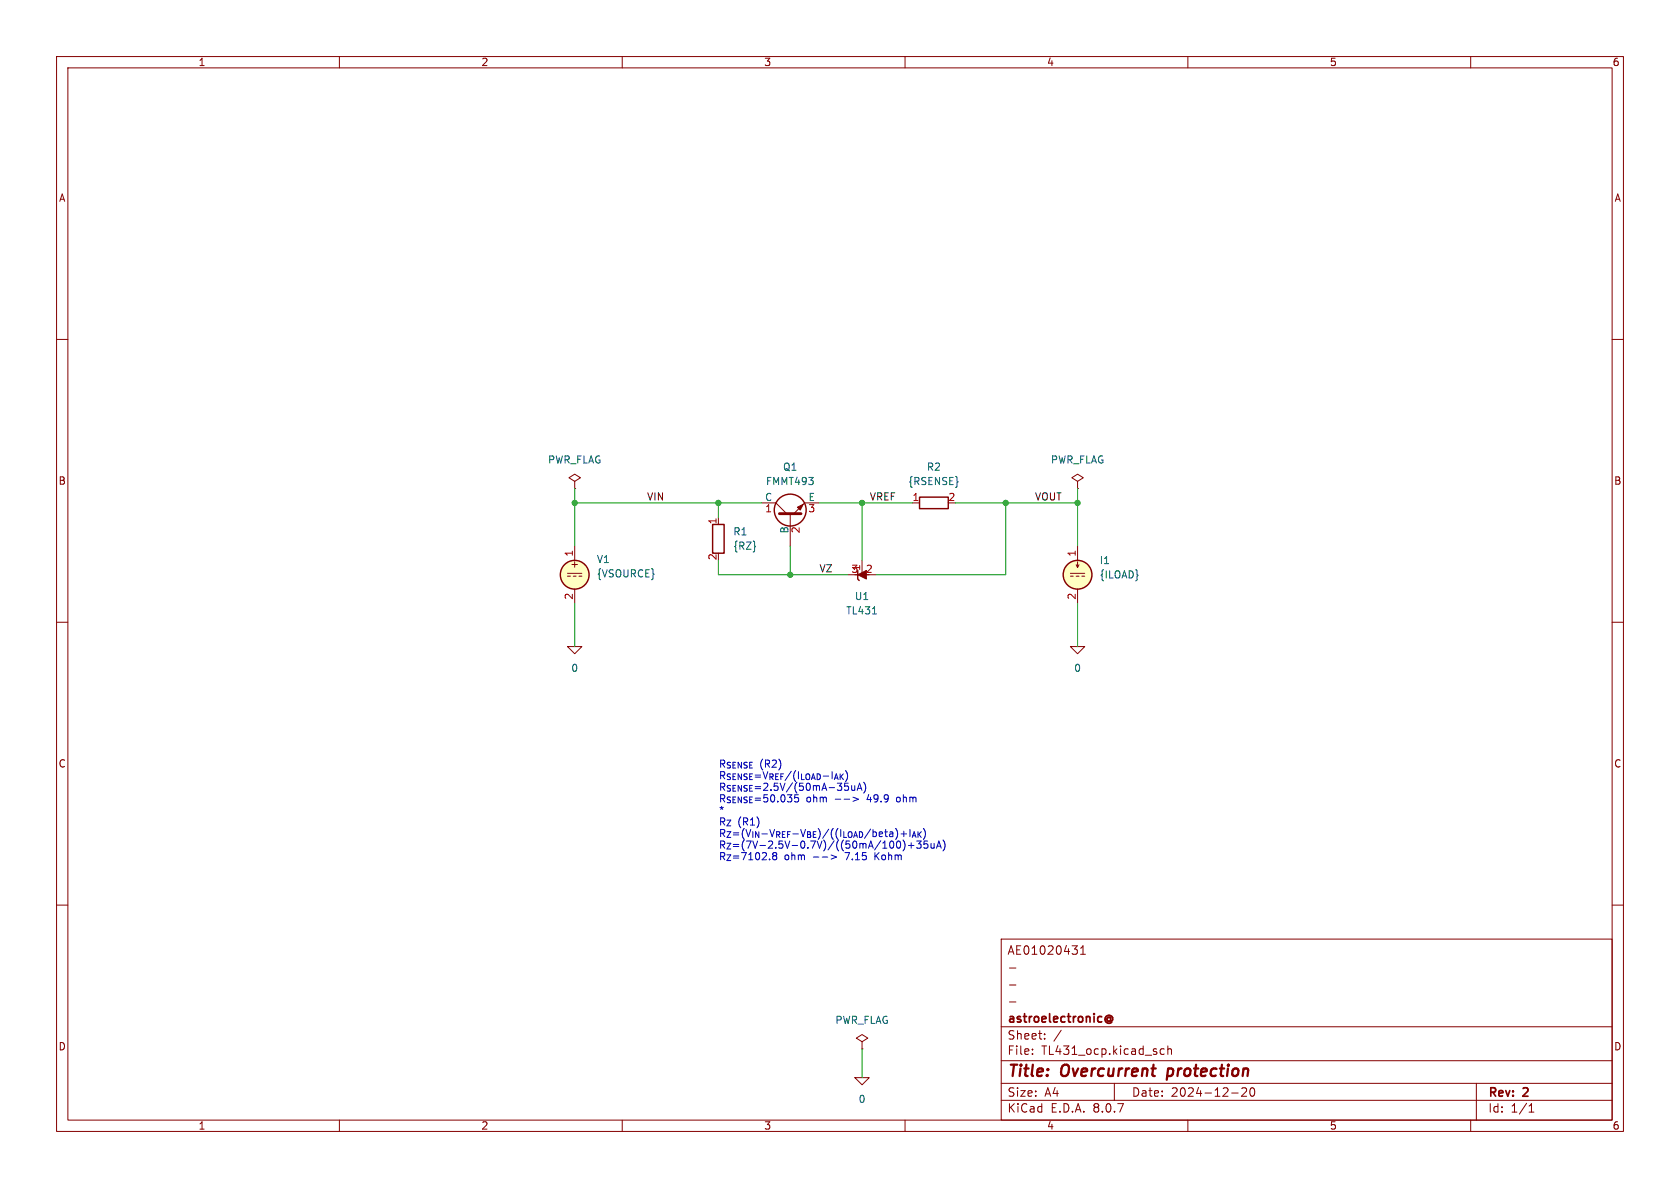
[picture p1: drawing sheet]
(kicad_sch
 (version 20231120)
 (generator "eeschema")
 (generator_version "8.0")
 (paper "A4")
 (title_block
  (title "Overcurrent protection")
  (date "2024-12-20")
  (rev "2")
  (company "astroelectronic@")
  (comment 1 "-")
  (comment 2 "-")
  (comment 3 "-")
  (comment 4 "AE01020431"))
 (lib_symbols
  (symbol "Device:Q_NPN_CBE"
   (pin_names
    (offset 0)) (exclude_from_sim no) (in_bom yes) (on_board yes)
   (property "Reference" "Q" (at 5.08 1.27 0) (effects (font (size 1.27 1.27)) (justify left)))
   (property "Value" "Q_NPN_CBE" (at 5.08 -1.27 0) (effects (font (size 1.27 1.27)) (justify left)))
   (property "Footprint" "" (at 5.08 2.54 0) (effects (font (size 1.27 1.27)) (hide yes)))
   (property "Datasheet" "~" (at 0 0 0) (effects (font (size 1.27 1.27)) (hide yes)))
   (property "Description" "NPN transistor, collector/base/emitter" (at 0 0 0) (effects (font (size 1.27 1.27)) (hide yes)))
   (symbol "Q_NPN_CBE_0_1"
    (polyline (pts (xy 0.635 0.635) (xy 2.54 2.54)) (stroke (width 0) (type default)) (fill (type none)))
    (polyline (pts (xy 0.635 -0.635) (xy 2.54 -2.54) (xy 2.54 -2.54)) (stroke (width 0) (type default)) (fill (type none)))
    (polyline (pts (xy 0.635 1.905) (xy 0.635 -1.905) (xy 0.635 -1.905)) (stroke (width 0.508) (type default)) (fill (type none)))
    (polyline (pts (xy 1.27 -1.778) (xy 1.778 -1.27) (xy 2.286 -2.286) (xy 1.27 -1.778) (xy 1.27 -1.778)) (stroke (width 0) (type default)) (fill (type outline)))
    (circle (center 1.27 0) (radius 2.8194) (stroke (width 0.254) (type default)) (fill (type none))))
   (symbol "Q_NPN_CBE_1_1"
    (pin passive line (at 2.54 5.08 270) (length 2.54) (name "C" (effects (font (size 1.27 1.27)))) (number "1" (effects (font (size 1.27 1.27)))))
    (pin input line (at -5.08 0 0) (length 5.715) (name "B" (effects (font (size 1.27 1.27)))) (number "2" (effects (font (size 1.27 1.27)))))
    (pin passive line (at 2.54 -5.08 90) (length 2.54) (name "E" (effects (font (size 1.27 1.27)))) (number "3" (effects (font (size 1.27 1.27)))))))
  (symbol "Device:R"
   (pin_names
    (offset 0) hide) (exclude_from_sim no) (in_bom yes) (on_board yes)
   (property "Reference" "R" (at 2.032 0 90) (effects (font (size 1.27 1.27))))
   (property "Value" "R" (at 0 0 90) (effects (font (size 1.27 1.27))))
   (property "Footprint" "" (at -1.778 0 90) (effects (font (size 1.27 1.27)) (hide yes)))
   (property "Datasheet" "~" (at 0 0 0) (effects (font (size 1.27 1.27)) (hide yes)))
   (property "Description" "Resistor" (at 0 0 0) (effects (font (size 1.27 1.27)) (hide yes)))
   (symbol "R_0_1"
    (rectangle (start -1.016 -2.54) (end 1.016 2.54) (stroke (width 0.254) (type default)) (fill (type none))))
   (symbol "R_1_1"
    (pin passive line (at 0 3.81 270) (length 1.27) (name "~" (effects (font (size 1.27 1.27)))) (number "1" (effects (font (size 1.27 1.27)))))
    (pin passive line (at 0 -3.81 90) (length 1.27) (name "~" (effects (font (size 1.27 1.27)))) (number "2" (effects (font (size 1.27 1.27)))))))
  (symbol "Reference_Voltage:TL431LP"
   (pin_names hide) (exclude_from_sim no) (in_bom yes) (on_board yes)
   (property "Reference" "U" (at -2.54 2.54 0) (effects (font (size 1.27 1.27))))
   (property "Value" "TL431LP" (at 0 -2.54 0) (effects (font (size 1.27 1.27))))
   (property "Footprint" "Package_TO_SOT_THT:TO-92_Inline" (at 0 -3.81 0) (effects (font (size 1.27 1.27)
    (italic yes)) (hide yes)))
   (property "Datasheet" "http://www.ti.com/lit/ds/symlink/tl431.pdf" (at 0 0 0) (effects (font (size 1.27 1.27)
    (italic yes)) (hide yes)))
   (property "Description" "Shunt Regulator, TO-92" (at 0 0 0) (effects (font (size 1.27 1.27)) (hide yes)))
   (symbol "TL431LP_0_1"
    (polyline (pts (xy -1.27 0) (xy 0 0) (xy 1.27 0)) (stroke (width 0) (type default)) (fill (type none)))
    (polyline (pts (xy -0.762 0.762) (xy 0.762 0) (xy -0.762 -0.762)) (stroke (width 0) (type default)) (fill (type outline)))
    (polyline (pts (xy 0.508 -1.016) (xy 0.762 -0.762) (xy 0.762 0.762) (xy 0.762 0.762)) (stroke (width 0.254) (type default)) (fill (type none))))
   (symbol "TL431LP_1_1"
    (pin passive line (at 0 2.54 270) (length 2.54) (name "REF" (effects (font (size 1.27 1.27)))) (number "1" (effects (font (size 1.27 1.27)))))
    (pin passive line (at -2.54 0 0) (length 2.54) (name "A" (effects (font (size 1.27 1.27)))) (number "2" (effects (font (size 1.27 1.27)))))
    (pin passive line (at 2.54 0 180) (length 2.54) (name "K" (effects (font (size 1.27 1.27)))) (number "3" (effects (font (size 1.27 1.27)))))))
  (symbol "Simulation_SPICE:IDC"
   (pin_names
    (offset 0.0254) hide) (exclude_from_sim no) (in_bom yes) (on_board yes)
   (property "Reference" "I" (at 2.54 2.54 0) (effects (font (size 1.27 1.27)) (justify left)))
   (property "Value" "IDC" (at 2.54 0 0) (effects (font (size 1.27 1.27)) (justify left)))
   (property "Footprint" "" (at 0 0 0) (effects (font (size 1.27 1.27)) (hide yes)))
   (property "Datasheet" "~" (at 0 0 0) (effects (font (size 1.27 1.27)) (hide yes)))
   (property "Description" "Current source, DC" (at 0 0 0) (effects (font (size 1.27 1.27)) (hide yes)))
   (property "Spice_Netlist_Enabled" "Y" (at 0 0 0) (effects (font (size 1.27 1.27)) (justify left) (hide yes)))
   (property "Spice_Primitive" "I" (at 0 0 0) (effects (font (size 1.27 1.27)) (justify left) (hide yes)))
   (property "Spice_Model" "dc(1)" (at 2.54 -2.54 0) (effects (font (size 1.27 1.27)) (justify left)))
   (symbol "IDC_0_0"
    (polyline (pts (xy -1.27 0.254) (xy 1.27 0.254)) (stroke (width 0) (type default)) (fill (type none)))
    (polyline (pts (xy -0.762 -0.254) (xy -1.27 -0.254)) (stroke (width 0) (type default)) (fill (type none)))
    (polyline (pts (xy 0.254 -0.254) (xy -0.254 -0.254)) (stroke (width 0) (type default)) (fill (type none)))
    (polyline (pts (xy 1.27 -0.254) (xy 0.762 -0.254)) (stroke (width 0) (type default)) (fill (type none))))
   (symbol "IDC_0_1"
    (polyline (pts (xy 0 1.27) (xy 0 2.286)) (stroke (width 0) (type default)) (fill (type none)))
    (polyline (pts (xy -0.254 1.778) (xy 0 1.27) (xy 0.254 1.778)) (stroke (width 0) (type default)) (fill (type none)))
    (circle (center 0 0) (radius 2.54) (stroke (width 0.254) (type default)) (fill (type background))))
   (symbol "IDC_1_1"
    (pin passive line (at 0 5.08 270) (length 2.54) (name "~" (effects (font (size 1.27 1.27)))) (number "1" (effects (font (size 1.27 1.27)))))
    (pin passive line (at 0 -5.08 90) (length 2.54) (name "~" (effects (font (size 1.27 1.27)))) (number "2" (effects (font (size 1.27 1.27)))))))
  (symbol "Simulation_SPICE:VDC"
   (pin_names
    (offset 0.0254) hide) (exclude_from_sim no) (in_bom yes) (on_board yes)
   (property "Reference" "V" (at 2.54 2.54 0) (effects (font (size 1.27 1.27)) (justify left)))
   (property "Value" "VDC" (at 2.54 0 0) (effects (font (size 1.27 1.27)) (justify left)))
   (property "Footprint" "" (at 0 0 0) (effects (font (size 1.27 1.27)) (hide yes)))
   (property "Datasheet" "~" (at 0 0 0) (effects (font (size 1.27 1.27)) (hide yes)))
   (property "Description" "Voltage source, DC" (at 0 0 0) (effects (font (size 1.27 1.27)) (hide yes)))
   (property "Spice_Netlist_Enabled" "Y" (at 0 0 0) (effects (font (size 1.27 1.27)) (justify left) (hide yes)))
   (property "Spice_Primitive" "V" (at 0 0 0) (effects (font (size 1.27 1.27)) (justify left) (hide yes)))
   (property "Spice_Model" "dc(1)" (at 2.54 -2.54 0) (effects (font (size 1.27 1.27)) (justify left)))
   (symbol "VDC_0_0"
    (polyline (pts (xy -1.27 0.254) (xy 1.27 0.254)) (stroke (width 0) (type default)) (fill (type none)))
    (polyline (pts (xy -0.762 -0.254) (xy -1.27 -0.254)) (stroke (width 0) (type default)) (fill (type none)))
    (polyline (pts (xy 0.254 -0.254) (xy -0.254 -0.254)) (stroke (width 0) (type default)) (fill (type none)))
    (polyline (pts (xy 1.27 -0.254) (xy 0.762 -0.254)) (stroke (width 0) (type default)) (fill (type none)))
    (text "+" (at 0 1.905 0) (effects (font (size 1.27 1.27)))))
   (symbol "VDC_0_1"
    (circle (center 0 0) (radius 2.54) (stroke (width 0.254) (type default)) (fill (type background))))
   (symbol "VDC_1_1"
    (pin passive line (at 0 5.08 270) (length 2.54) (name "~" (effects (font (size 1.27 1.27)))) (number "1" (effects (font (size 1.27 1.27)))))
    (pin passive line (at 0 -5.08 90) (length 2.54) (name "~" (effects (font (size 1.27 1.27)))) (number "2" (effects (font (size 1.27 1.27)))))))
  (symbol "power:PWR_FLAG"
   (power)
   (pin_numbers hide)
   (pin_names
    (offset 0) hide) (exclude_from_sim no) (in_bom yes) (on_board yes)
   (property "Reference" "#FLG" (at 0 1.905 0) (effects (font (size 1.27 1.27)) (hide yes)))
   (property "Value" "PWR_FLAG" (at 0 3.81 0) (effects (font (size 1.27 1.27))))
   (property "Footprint" "" (at 0 0 0) (effects (font (size 1.27 1.27)) (hide yes)))
   (property "Datasheet" "~" (at 0 0 0) (effects (font (size 1.27 1.27)) (hide yes)))
   (property "Description" "Special symbol for telling ERC where power comes from" (at 0 0 0) (effects (font (size 1.27 1.27)) (hide yes)))
   (symbol "PWR_FLAG_0_0"
    (pin power_out line (at 0 0 90) (length 0) (name "pwr" (effects (font (size 1.27 1.27)))) (number "1" (effects (font (size 1.27 1.27))))))
   (symbol "PWR_FLAG_0_1"
    (polyline (pts (xy 0 0) (xy 0 1.27) (xy -1.016 1.905) (xy 0 2.54) (xy 1.016 1.905) (xy 0 1.27)) (stroke (width 0) (type default)) (fill (type none)))))
  (symbol "pspice:0"
   (power)
   (pin_names
    (offset 0)) (exclude_from_sim no) (in_bom yes) (on_board yes)
   (property "Reference" "#GND" (at 0 -2.54 0) (effects (font (size 1.27 1.27)) (hide yes)))
   (property "Value" "0" (at 0 -1.778 0) (effects (font (size 1.27 1.27))))
   (property "Footprint" "" (at 0 0 0) (effects (font (size 1.27 1.27)) (hide yes)))
   (property "Datasheet" "~" (at 0 0 0) (effects (font (size 1.27 1.27)) (hide yes)))
   (property "Description" "0V reference potential for simulation" (at 0 0 0) (effects (font (size 1.27 1.27)) (hide yes)))
   (symbol "0_0_1"
    (polyline (pts (xy -1.27 0) (xy 0 -1.27) (xy 1.27 0) (xy -1.27 0)) (stroke (width 0) (type default)) (fill (type none))))
   (symbol "0_1_1"
    (pin power_in line (at 0 0 0) (length 0) hide (name "0" (effects (font (size 1.016 1.016)))) (number "1" (effects (font (size 1.016 1.016))))))))
 (junction
  (at 139.7 101.6)
  (diameter 0)
  (color 0 0 0 0))
 (junction
  (at 190.5 88.9)
  (diameter 0)
  (color 0 0 0 0))
 (junction
  (at 101.6 88.9)
  (diameter 0)
  (color 0 0 0 0))
 (junction
  (at 127 88.9)
  (diameter 0)
  (color 0 0 0 0))
 (junction
  (at 177.8 88.9)
  (diameter 0)
  (color 0 0 0 0))
 (junction
  (at 152.4 88.9)
  (diameter 0)
  (color 0 0 0 0))
 (wire
  (pts (xy 152.4 88.9) (xy 144.78 88.9))
  (stroke (width 0) (type default)))
 (wire
  (pts (xy 127 88.9) (xy 127 91.44))
  (stroke (width 0) (type default)))
 (wire
  (pts (xy 101.6 106.68) (xy 101.6 114.3))
  (stroke (width 0) (type default)))
 (wire
  (pts (xy 152.4 185.42) (xy 152.4 190.5))
  (stroke (width 0) (type default)))
 (wire
  (pts (xy 154.94 101.6) (xy 177.8 101.6))
  (stroke (width 0) (type default)))
 (wire
  (pts (xy 139.7 101.6) (xy 149.86 101.6))
  (stroke (width 0) (type default)))
 (wire
  (pts (xy 177.8 88.9) (xy 168.91 88.9))
  (stroke (width 0) (type default)))
 (wire
  (pts (xy 139.7 96.52) (xy 139.7 101.6))
  (stroke (width 0) (type default)))
 (wire
  (pts (xy 177.8 101.6) (xy 177.8 88.9))
  (stroke (width 0) (type default)))
 (wire
  (pts (xy 101.6 86.36) (xy 101.6 88.9))
  (stroke (width 0) (type default)))
 (wire
  (pts (xy 190.5 106.68) (xy 190.5 114.3))
  (stroke (width 0) (type default)))
 (wire
  (pts (xy 127 101.6) (xy 127 99.06))
  (stroke (width 0) (type default)))
 (wire
  (pts (xy 190.5 96.52) (xy 190.5 88.9))
  (stroke (width 0) (type default)))
 (wire
  (pts (xy 139.7 101.6) (xy 127 101.6))
  (stroke (width 0) (type default)))
 (wire
  (pts (xy 152.4 99.06) (xy 152.4 88.9))
  (stroke (width 0) (type default)))
 (wire
  (pts (xy 190.5 88.9) (xy 177.8 88.9))
  (stroke (width 0) (type default)))
 (wire
  (pts (xy 101.6 88.9) (xy 127 88.9))
  (stroke (width 0) (type default)))
 (wire
  (pts (xy 127 88.9) (xy 134.62 88.9))
  (stroke (width 0) (type default)))
 (wire
  (pts (xy 101.6 96.52) (xy 101.6 88.9))
  (stroke (width 0) (type default)))
 (wire
  (pts (xy 190.5 86.36) (xy 190.5 88.9))
  (stroke (width 0) (type default)))
 (wire
  (pts (xy 152.4 88.9) (xy 161.29 88.9))
  (stroke (width 0) (type default)))
 (text "R_{SENSE} (R2)\nR_{SENSE}=V_{REF}/(I_{LOAD}-I_{AK})\nR_{SENSE}=2.5V/(50mA-35uA)\nR_{SENSE}=50.035 ohm --> 49.9 ohm\n*\nR_{Z} (R1)\nR_{Z}=(V_{IN}-V_{REF}-V_{BE})/((I_{LOAD}/beta)+I_{AK})\nR_{Z}=(7V-2.5V-0.7V)/((50mA/100)+35uA)\nR_{Z}=7102.8 ohm --> 7.15 Kohm"
  (exclude_from_sim no)
  (at 127 152.4 0)
  (effects (font (size 1.27 1.27)) (justify left bottom)))
 (label "VIN"
  (at 114.3 88.9 0)
  (fields_autoplaced yes)
  (effects (font (size 1.27 1.27)) (justify left bottom)))
 (label "VOUT"
  (at 182.88 88.9 0)
  (fields_autoplaced yes)
  (effects (font (size 1.27 1.27)) (justify left bottom)))
 (label "VZ"
  (at 144.78 101.6 0)
  (fields_autoplaced yes)
  (effects (font (size 1.27 1.27)) (justify left bottom)))
 (label "VREF"
  (at 153.67 88.9 0)
  (fields_autoplaced yes)
  (effects (font (size 1.27 1.27)) (justify left bottom)))
 (symbol
  (lib_id "pspice:0")
  (at 101.6 114.3 0)
  (unit 1)
  (exclude_from_sim no)
  (in_bom yes)
  (on_board yes)
  (dnp no)
  (fields_autoplaced yes)
  (property "Reference" "#GND01" (at 101.6 116.84 0) (effects (font (size 1.27 1.27)) (hide yes)))
  (property "Value" "0" (at 101.6 118.11 0) (effects (font (size 1.27 1.27))))
  (property "Footprint" "" (at 101.6 114.3 0) (effects (font (size 1.27 1.27)) (hide yes)))
  (property "Datasheet" "~" (at 101.6 114.3 0) (effects (font (size 1.27 1.27)) (hide yes)))
  (property "Description" "" (at 101.6 114.3 0) (effects (font (size 1.27 1.27)) (hide yes)))
  (pin "1"))
 (symbol
  (lib_id "Device:R")
  (at 127 95.25 0)
  (unit 1)
  (exclude_from_sim no)
  (in_bom yes)
  (on_board yes)
  (dnp no)
  (fields_autoplaced yes)
  (property "Reference" "R1" (at 129.54 93.9799 0) (effects (font (size 1.27 1.27)) (justify left)))
  (property "Value" "{RZ}" (at 129.54 96.5199 0) (effects (font (size 1.27 1.27)) (justify left)))
  (property "Footprint" "" (at 125.222 95.25 90) (effects (font (size 1.27 1.27)) (hide yes)))
  (property "Datasheet" "~" (at 127 95.25 0) (effects (font (size 1.27 1.27)) (hide yes)))
  (property "Description" "" (at 127 95.25 0) (effects (font (size 1.27 1.27)) (hide yes)))
  (pin "1")
  (pin "2"))
 (symbol
  (lib_id "power:PWR_FLAG")
  (at 101.6 86.36 0)
  (unit 1)
  (exclude_from_sim no)
  (in_bom yes)
  (on_board yes)
  (dnp no)
  (fields_autoplaced yes)
  (property "Reference" "#FLG01" (at 101.6 84.455 0) (effects (font (size 1.27 1.27)) (hide yes)))
  (property "Value" "PWR_FLAG" (at 101.6 81.28 0) (effects (font (size 1.27 1.27))))
  (property "Footprint" "" (at 101.6 86.36 0) (effects (font (size 1.27 1.27)) (hide yes)))
  (property "Datasheet" "~" (at 101.6 86.36 0) (effects (font (size 1.27 1.27)) (hide yes)))
  (property "Description" "" (at 101.6 86.36 0) (effects (font (size 1.27 1.27)) (hide yes)))
  (pin "1"))
 (symbol
  (lib_id "Simulation_SPICE:IDC")
  (at 190.5 101.6 0)
  (unit 1)
  (exclude_from_sim no)
  (in_bom yes)
  (on_board yes)
  (dnp no)
  (fields_autoplaced yes)
  (property "Reference" "I1" (at 194.31 99.0599 0) (effects (font (size 1.27 1.27)) (justify left)))
  (property "Value" "{ILOAD}" (at 194.31 101.5999 0) (effects (font (size 1.27 1.27)) (justify left)))
  (property "Footprint" "" (at 190.5 101.6 0) (effects (font (size 1.27 1.27)) (hide yes)))
  (property "Datasheet" "~" (at 190.5 101.6 0) (effects (font (size 1.27 1.27)) (hide yes)))
  (property "Description" "" (at 190.5 101.6 0) (effects (font (size 1.27 1.27)) (hide yes)))
  (property "Sim.Device" "SPICE" (at 190.5 101.6 0) (effects (font (size 1.27 1.27)) (justify left) (hide yes)))
  (property "Sim.Params" "type=\"I\" model=\"{ILOAD}\" lib=\"\"" (at 0 0 0) (effects (font (size 1.27 1.27)) (hide yes)))
  (property "Sim.Pins" "1=1 2=2" (at 0 0 0) (effects (font (size 1.27 1.27)) (hide yes)))
  (pin "1")
  (pin "2"))
 (symbol
  (lib_id "Device:Q_NPN_CBE")
  (at 139.7 91.44 90)
  (unit 1)
  (exclude_from_sim no)
  (in_bom yes)
  (on_board yes)
  (dnp no)
  (fields_autoplaced yes)
  (property "Reference" "Q1" (at 139.7 82.55 90) (effects (font (size 1.27 1.27))))
  (property "Value" "FMMT493" (at 139.7 85.09 90) (effects (font (size 1.27 1.27))))
  (property "Footprint" "" (at 137.16 86.36 0) (effects (font (size 1.27 1.27)) (hide yes)))
  (property "Datasheet" "~" (at 139.7 91.44 0) (effects (font (size 1.27 1.27)) (hide yes)))
  (property "Description" "" (at 139.7 91.44 0) (effects (font (size 1.27 1.27)) (hide yes)))
  (property "Sim.Device" "NPN" (at 139.7 91.44 0) (effects (font (size 1.27 1.27)) (hide yes)))
  (property "Sim.Pins" "1=C 2=B 3=E" (at 0 0 0) (effects (font (size 1.27 1.27)) (hide yes)))
  (property "Sim.Library" "C:\\AE\\TL431\\_models\\FMMT493.spice.txt" (at 139.7 91.44 0) (effects (font (size 1.27 1.27)) (hide yes)))
  (property "Sim.Name" "FMMT493" (at 139.7 91.44 0) (effects (font (size 1.27 1.27)) (hide yes)))
  (property "Sim.Type" "GUMMELPOON" (at 139.7 91.44 0) (effects (font (size 1.27 1.27)) (hide yes)))
  (pin "1")
  (pin "2")
  (pin "3"))
 (symbol
  (lib_id "pspice:0")
  (at 152.4 190.5 0)
  (unit 1)
  (exclude_from_sim no)
  (in_bom yes)
  (on_board yes)
  (dnp no)
  (fields_autoplaced yes)
  (property "Reference" "#GND03" (at 152.4 193.04 0) (effects (font (size 1.27 1.27)) (hide yes)))
  (property "Value" "0" (at 152.4 194.31 0) (effects (font (size 1.27 1.27))))
  (property "Footprint" "" (at 152.4 190.5 0) (effects (font (size 1.27 1.27)) (hide yes)))
  (property "Datasheet" "~" (at 152.4 190.5 0) (effects (font (size 1.27 1.27)) (hide yes)))
  (property "Description" "" (at 152.4 190.5 0) (effects (font (size 1.27 1.27)) (hide yes)))
  (pin "1"))
 (symbol
  (lib_id "pspice:0")
  (at 190.5 114.3 0)
  (unit 1)
  (exclude_from_sim no)
  (in_bom yes)
  (on_board yes)
  (dnp no)
  (fields_autoplaced yes)
  (property "Reference" "#GND02" (at 190.5 116.84 0) (effects (font (size 1.27 1.27)) (hide yes)))
  (property "Value" "0" (at 190.5 118.11 0) (effects (font (size 1.27 1.27))))
  (property "Footprint" "" (at 190.5 114.3 0) (effects (font (size 1.27 1.27)) (hide yes)))
  (property "Datasheet" "~" (at 190.5 114.3 0) (effects (font (size 1.27 1.27)) (hide yes)))
  (property "Description" "" (at 190.5 114.3 0) (effects (font (size 1.27 1.27)) (hide yes)))
  (pin "1"))
 (symbol
  (lib_id "power:PWR_FLAG")
  (at 152.4 185.42 0)
  (unit 1)
  (exclude_from_sim no)
  (in_bom yes)
  (on_board yes)
  (dnp no)
  (fields_autoplaced yes)
  (property "Reference" "#FLG03" (at 152.4 183.515 0) (effects (font (size 1.27 1.27)) (hide yes)))
  (property "Value" "PWR_FLAG" (at 152.4 180.34 0) (effects (font (size 1.27 1.27))))
  (property "Footprint" "" (at 152.4 185.42 0) (effects (font (size 1.27 1.27)) (hide yes)))
  (property "Datasheet" "~" (at 152.4 185.42 0) (effects (font (size 1.27 1.27)) (hide yes)))
  (property "Description" "" (at 152.4 185.42 0) (effects (font (size 1.27 1.27)) (hide yes)))
  (pin "1"))
 (symbol
  (lib_id "Simulation_SPICE:VDC")
  (at 101.6 101.6 0)
  (unit 1)
  (exclude_from_sim no)
  (in_bom yes)
  (on_board yes)
  (dnp no)
  (fields_autoplaced yes)
  (property "Reference" "V1" (at 105.41 98.8701 0) (effects (font (size 1.27 1.27)) (justify left)))
  (property "Value" "{VSOURCE}" (at 105.41 101.4101 0) (effects (font (size 1.27 1.27)) (justify left)))
  (property "Footprint" "" (at 101.6 101.6 0) (effects (font (size 1.27 1.27)) (hide yes)))
  (property "Datasheet" "~" (at 101.6 101.6 0) (effects (font (size 1.27 1.27)) (hide yes)))
  (property "Description" "" (at 101.6 101.6 0) (effects (font (size 1.27 1.27)) (hide yes)))
  (property "Sim.Device" "SPICE" (at 101.6 101.6 0) (effects (font (size 1.27 1.27)) (justify left) (hide yes)))
  (property "Sim.Params" "type=\"V\" model=\"{VSOURCE}\" lib=\"\"" (at 0 0 0) (effects (font (size 1.27 1.27)) (hide yes)))
  (property "Sim.Pins" "1=1 2=2" (at 0 0 0) (effects (font (size 1.27 1.27)) (hide yes)))
  (pin "1")
  (pin "2"))
 (symbol
  (lib_id "Device:R")
  (at 165.1 88.9 90)
  (unit 1)
  (exclude_from_sim no)
  (in_bom yes)
  (on_board yes)
  (dnp no)
  (fields_autoplaced yes)
  (property "Reference" "R2" (at 165.1 82.55 90) (effects (font (size 1.27 1.27))))
  (property "Value" "{RSENSE}" (at 165.1 85.09 90) (effects (font (size 1.27 1.27))))
  (property "Footprint" "" (at 165.1 90.678 90) (effects (font (size 1.27 1.27)) (hide yes)))
  (property "Datasheet" "~" (at 165.1 88.9 0) (effects (font (size 1.27 1.27)) (hide yes)))
  (property "Description" "" (at 165.1 88.9 0) (effects (font (size 1.27 1.27)) (hide yes)))
  (pin "1")
  (pin "2"))
 (symbol
  (lib_id "Reference_Voltage:TL431LP")
  (at 152.4 101.6 0)
  (mirror y)
  (unit 1)
  (exclude_from_sim no)
  (in_bom yes)
  (on_board yes)
  (dnp no)
  (fields_autoplaced yes)
  (property "Reference" "U1" (at 152.4 105.41 0) (effects (font (size 1.27 1.27))))
  (property "Value" "TL431" (at 152.4 107.95 0) (effects (font (size 1.27 1.27))))
  (property "Footprint" "" (at 152.4 105.41 0) (effects (font (size 1.27 1.27)
    (italic yes)) (hide yes)))
  (property "Datasheet" "~" (at 152.4 101.6 0) (effects (font (size 1.27 1.27)
    (italic yes)) (hide yes)))
  (property "Description" "" (at 152.4 101.6 0) (effects (font (size 1.27 1.27)) (hide yes)))
  (property "Sim.Device" "SUBCKT" (at 152.4 101.6 0) (effects (font (size 1.27 1.27)) (hide yes)))
  (property "Sim.Pins" "1=1 2=2 3=3" (at 0 0 0) (effects (font (size 1.27 1.27)) (hide yes)))
  (property "Sim.Library" "C:\\AE\\TL431\\_models\\tl431.mod" (at 152.4 101.6 0) (effects (font (size 1.27 1.27)) (hide yes)))
  (property "Sim.Name" "TL431" (at 152.4 101.6 0) (effects (font (size 1.27 1.27)) (hide yes)))
  (pin "1")
  (pin "2")
  (pin "3"))
 (symbol
  (lib_id "power:PWR_FLAG")
  (at 190.5 86.36 0)
  (unit 1)
  (exclude_from_sim no)
  (in_bom yes)
  (on_board yes)
  (dnp no)
  (fields_autoplaced yes)
  (property "Reference" "#FLG02" (at 190.5 84.455 0) (effects (font (size 1.27 1.27)) (hide yes)))
  (property "Value" "PWR_FLAG" (at 190.5 81.28 0) (effects (font (size 1.27 1.27))))
  (property "Footprint" "" (at 190.5 86.36 0) (effects (font (size 1.27 1.27)) (hide yes)))
  (property "Datasheet" "~" (at 190.5 86.36 0) (effects (font (size 1.27 1.27)) (hide yes)))
  (property "Description" "" (at 190.5 86.36 0) (effects (font (size 1.27 1.27)) (hide yes)))
  (pin "1"))
 (sheet_instances
  (path ""
   (page "1"))))
